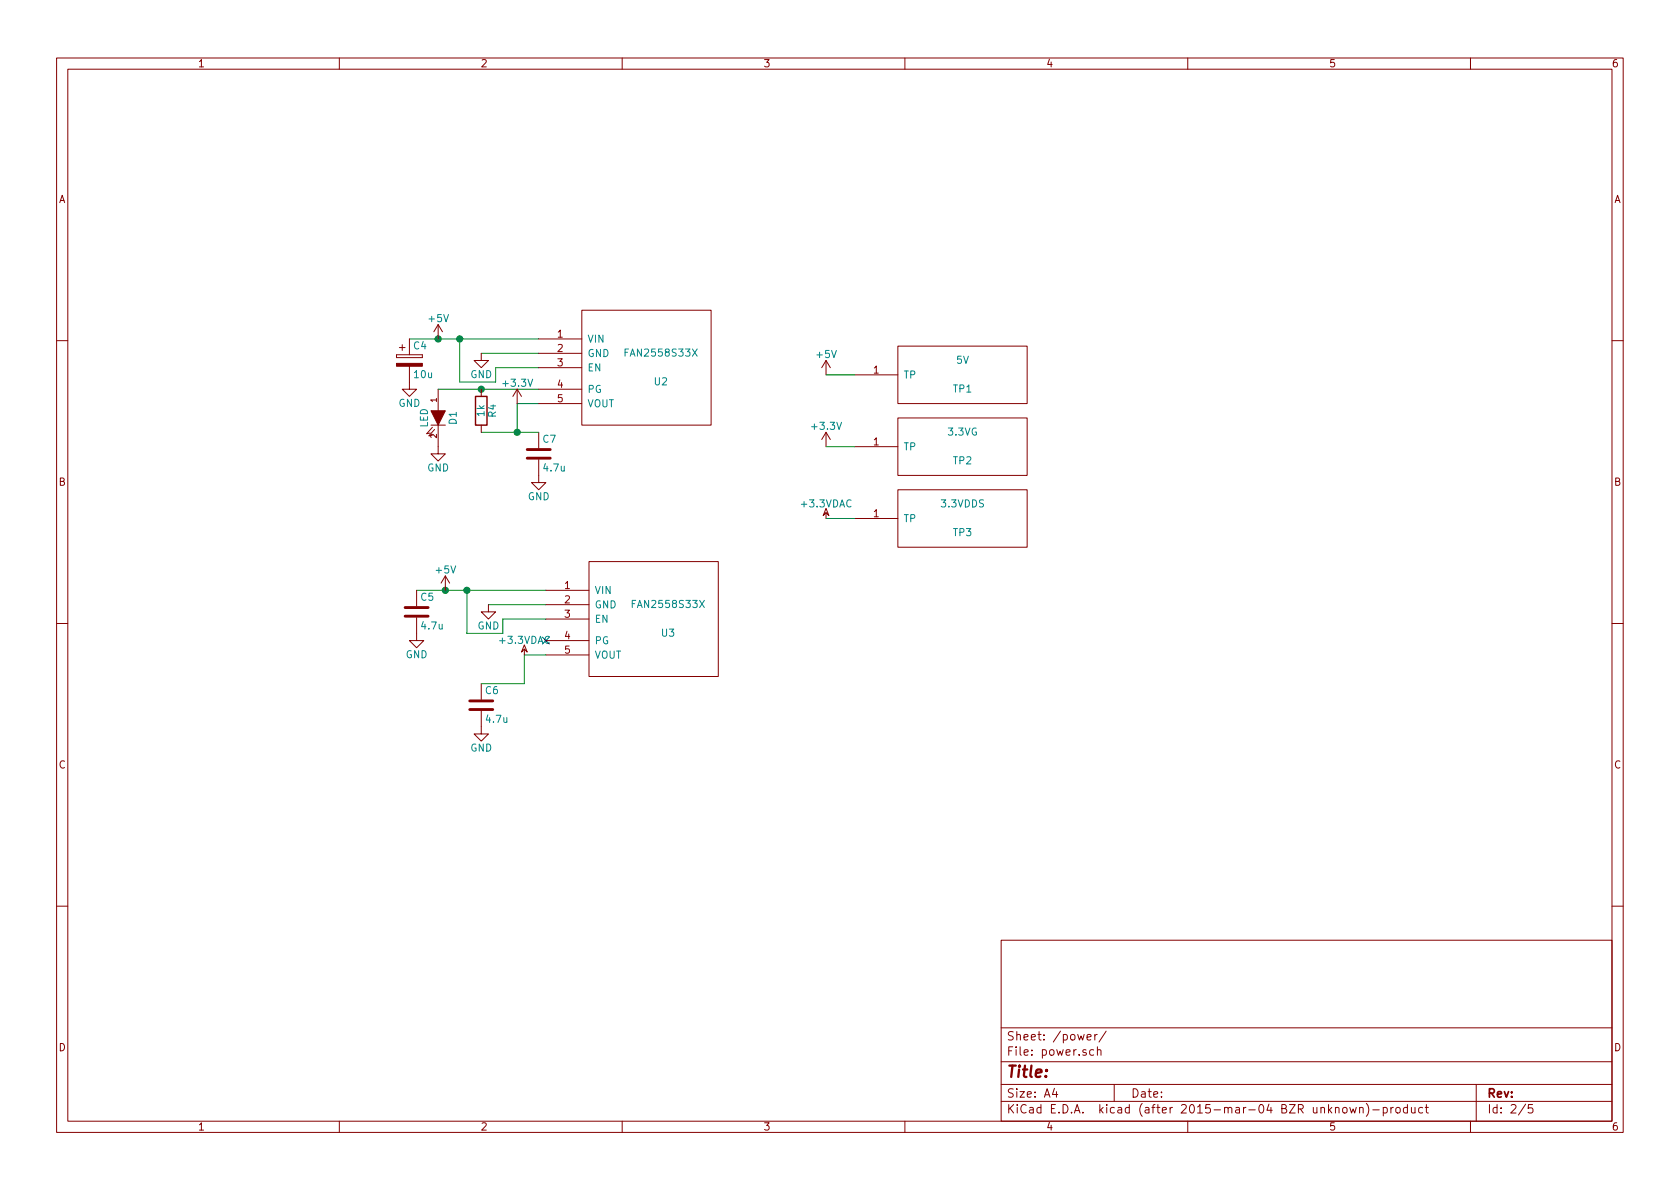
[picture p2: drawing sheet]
EESchema Schematic File Version 2
LIBS:power
LIBS:device
LIBS:transistors
LIBS:conn
LIBS:linear
LIBS:regul
LIBS:74xx
LIBS:cmos4000
LIBS:adc-dac
LIBS:memory
LIBS:xilinx
LIBS:special
LIBS:microcontrollers
LIBS:dsp
LIBS:microchip
LIBS:analog_switches
LIBS:motorola
LIBS:texas
LIBS:intel
LIBS:audio
LIBS:interface
LIBS:digital-audio
LIBS:philips
LIBS:display
LIBS:cypress
LIBS:siliconi
LIBS:opto
LIBS:atmel
LIBS:contrib
LIBS:valves
LIBS:bce
EELAYER 25 0
EELAYER END
$Descr A4 11693 8268
encoding utf-8
Sheet 2 5
Title ""
Date ""
Rev ""
Comp ""
Comment1 ""
Comment2 ""
Comment3 ""
Comment4 ""
$EndDescr
$Comp
L GND #PWR011
U 1 1
P 3750 3300
F 0 "#PWR011" H 3750 3050 50  0001 C CNN
F 1 "GND" H 3750 3150 50  0000 C CNN
F 2 "" H 3750 3300 60  0000 C CNN
F 3 "" H 3750 3300 60  0000 C CNN
	1    3750 3300
	1    0    0    -1  
$EndComp
Connection ~ 3600 3000
$Comp
L C C7
U 1 1
P 3750 3150
F 0 "C7" H 3775 3250 50  0000 L CNN
F 1 "4.7u" H 3775 3050 50  0000 L CNN
F 2 "Capacitors_SMD:C_0603" H 3788 3000 30  0001 C CNN
F 3 "" H 3750 3150 60  0000 C CNN
	1    3750 3150
	1    0    0    -1  
$EndComp
$Comp
L GND #PWR012
U 1 1
P 2850 2650
F 0 "#PWR012" H 2850 2400 50  0001 C CNN
F 1 "GND" H 2850 2500 50  0000 C CNN
F 2 "" H 2850 2650 60  0000 C CNN
F 3 "" H 2850 2650 60  0000 C CNN
	1    2850 2650
	1    0    0    -1  
$EndComp
Wire Wire Line
	3350 2450 3750 2450
$Comp
L GND #PWR013
U 1 1
P 3050 3100
F 0 "#PWR013" H 3050 2850 50  0001 C CNN
F 1 "GND" H 3050 2950 50  0000 C CNN
F 2 "" H 3050 3100 60  0000 C CNN
F 3 "" H 3050 3100 60  0000 C CNN
	1    3050 3100
	1    0    0    -1  
$EndComp
Connection ~ 3350 2700
$Comp
L LED D1
U 1 1
P 3050 2900
F 0 "D1" H 3050 3000 50  0000 C CNN
F 1 "LED" H 3050 2800 50  0000 C CNN
F 2 "LEDs:LED-0603" H 3050 2900 60  0001 C CNN
F 3 "" H 3050 2900 60  0000 C CNN
	1    3050 2900
	0    1    1    0   
$EndComp
Wire Wire Line
	3600 3000 3600 2800
Wire Wire Line
	3350 3000 3750 3000
Wire Wire Line
	3050 2700 3750 2700
$Comp
L R R4
U 1 1
P 3350 2850
F 0 "R4" V 3430 2850 50  0000 C CNN
F 1 "1k" V 3350 2850 50  0000 C CNN
F 2 "Resistors_SMD:R_0402" V 3280 2850 30  0001 C CNN
F 3 "" H 3350 2850 30  0000 C CNN
	1    3350 2850
	1    0    0    -1  
$EndComp
Wire Wire Line
	3600 2800 3750 2800
$Comp
L +3.3V #PWR014
U 1 1
P 3600 2800
F 0 "#PWR014" H 3600 2650 50  0001 C CNN
F 1 "+3.3V" H 3600 2940 50  0000 C CNN
F 2 "" H 3600 2800 60  0000 C CNN
F 3 "" H 3600 2800 60  0000 C CNN
	1    3600 2800
	1    0    0    -1  
$EndComp
$Comp
L GND #PWR015
U 1 1
P 3350 2450
F 0 "#PWR015" H 3350 2200 50  0001 C CNN
F 1 "GND" H 3350 2300 50  0000 C CNN
F 2 "" H 3350 2450 60  0000 C CNN
F 3 "" H 3350 2450 60  0000 C CNN
	1    3350 2450
	1    0    0    -1  
$EndComp
Wire Wire Line
	3450 2650 3200 2650
Wire Wire Line
	3450 2550 3450 2650
Wire Wire Line
	3750 2550 3450 2550
Connection ~ 3200 2350
Connection ~ 3050 2350
Wire Wire Line
	2850 2350 3750 2350
$Comp
L +5V #PWR016
U 1 1
P 3050 2350
F 0 "#PWR016" H 3050 2200 50  0001 C CNN
F 1 "+5V" H 3050 2490 50  0000 C CNN
F 2 "" H 3050 2350 60  0000 C CNN
F 3 "" H 3050 2350 60  0000 C CNN
	1    3050 2350
	1    0    0    -1  
$EndComp
$Comp
L CP C4
U 1 1
P 2850 2500
F 0 "C4" H 2875 2600 50  0000 L CNN
F 1 "10u" H 2875 2400 50  0000 L CNN
F 2 "Capacitors_Tantalum_SMD:TantalC_SizeA_EIA-3216_Reflow" H 2888 2350 30  0001 C CNN
F 3 "" H 2850 2500 60  0000 C CNN
	1    2850 2500
	1    0    0    -1  
$EndComp
$Comp
L FAN2558S33X U2
U 1 1
P 4500 2550
F 0 "U2" H 4600 2450 50  0000 C CNN
F 1 "FAN2558S33X" H 4600 2650 50  0000 C CNN
F 2 "Housings_SOT-23_SOT-143_TSOT-6:SOT-23-5" H 4500 2200 50  0001 C CNN
F 3 "DOCUMENTATION" H 4500 2850 50  0001 C CNN
	1    4500 2550
	1    0    0    -1  
$EndComp
$Comp
L GND #PWR017
U 1 1
P 3350 5050
F 0 "#PWR017" H 3350 4800 50  0001 C CNN
F 1 "GND" H 3350 4900 50  0000 C CNN
F 2 "" H 3350 5050 60  0000 C CNN
F 3 "" H 3350 5050 60  0000 C CNN
	1    3350 5050
	1    0    0    -1  
$EndComp
$Comp
L C C6
U 1 1
P 3350 4900
F 0 "C6" H 3375 5000 50  0000 L CNN
F 1 "4.7u" H 3375 4800 50  0000 L CNN
F 2 "Capacitors_SMD:C_0603" H 3388 4750 30  0001 C CNN
F 3 "" H 3350 4900 60  0000 C CNN
	1    3350 4900
	1    0    0    -1  
$EndComp
$Comp
L GND #PWR018
U 1 1
P 2900 4400
F 0 "#PWR018" H 2900 4150 50  0001 C CNN
F 1 "GND" H 2900 4250 50  0000 C CNN
F 2 "" H 2900 4400 60  0000 C CNN
F 3 "" H 2900 4400 60  0000 C CNN
	1    2900 4400
	1    0    0    -1  
$EndComp
Wire Wire Line
	3400 4200 3800 4200
Wire Wire Line
	3650 4750 3650 4550
Wire Wire Line
	3650 4750 3350 4750
Wire Wire Line
	3650 4550 3800 4550
$Comp
L GND #PWR019
U 1 1
P 3400 4200
F 0 "#PWR019" H 3400 3950 50  0001 C CNN
F 1 "GND" H 3400 4050 50  0000 C CNN
F 2 "" H 3400 4200 60  0000 C CNN
F 3 "" H 3400 4200 60  0000 C CNN
	1    3400 4200
	1    0    0    -1  
$EndComp
Wire Wire Line
	3500 4400 3250 4400
Wire Wire Line
	3500 4300 3500 4400
Wire Wire Line
	3800 4300 3500 4300
Connection ~ 3250 4100
Connection ~ 3100 4100
Wire Wire Line
	2900 4100 3800 4100
$Comp
L +5V #PWR020
U 1 1
P 3100 4100
F 0 "#PWR020" H 3100 3950 50  0001 C CNN
F 1 "+5V" H 3100 4240 50  0000 C CNN
F 2 "" H 3100 4100 60  0000 C CNN
F 3 "" H 3100 4100 60  0000 C CNN
	1    3100 4100
	1    0    0    -1  
$EndComp
$Comp
L FAN2558S33X U3
U 1 1
P 4550 4300
F 0 "U3" H 4650 4200 50  0000 C CNN
F 1 "FAN2558S33X" H 4650 4400 50  0000 C CNN
F 2 "Housings_SOT-23_SOT-143_TSOT-6:SOT-23-5" H 4550 3950 50  0001 C CNN
F 3 "DOCUMENTATION" H 4550 4600 50  0001 C CNN
	1    4550 4300
	1    0    0    -1  
$EndComp
$Comp
L TP TP1
U 1 1
P 6700 2600
F 0 "TP1" H 6700 2500 50  0000 C CNN
F 1 "5V" H 6700 2700 50  0000 C CNN
F 2 "bce:TP" H 6450 2450 50  0001 C CNN
F 3 "DOCUMENTATION" H 6700 2600 50  0001 C CNN
	1    6700 2600
	1    0    0    -1  
$EndComp
$Comp
L TP TP2
U 1 1
P 6700 3100
F 0 "TP2" H 6700 3000 50  0000 C CNN
F 1 "3.3VG" H 6700 3200 50  0000 C CNN
F 2 "bce:TP" H 6450 2950 50  0001 C CNN
F 3 "DOCUMENTATION" H 6700 3100 50  0001 C CNN
	1    6700 3100
	1    0    0    -1  
$EndComp
$Comp
L TP TP3
U 1 1
P 6700 3600
F 0 "TP3" H 6700 3500 50  0000 C CNN
F 1 "3.3VDDS" H 6700 3700 50  0000 C CNN
F 2 "bce:TP" H 6450 3450 50  0001 C CNN
F 3 "DOCUMENTATION" H 6700 3600 50  0001 C CNN
	1    6700 3600
	1    0    0    -1  
$EndComp
$Comp
L +5V #PWR021
U 1 1
P 5750 2600
F 0 "#PWR021" H 5750 2450 50  0001 C CNN
F 1 "+5V" H 5750 2740 50  0000 C CNN
F 2 "" H 5750 2600 60  0000 C CNN
F 3 "" H 5750 2600 60  0000 C CNN
	1    5750 2600
	1    0    0    -1  
$EndComp
$Comp
L +3.3V #PWR022
U 1 1
P 5750 3100
F 0 "#PWR022" H 5750 2950 50  0001 C CNN
F 1 "+3.3V" H 5750 3240 50  0000 C CNN
F 2 "" H 5750 3100 60  0000 C CNN
F 3 "" H 5750 3100 60  0000 C CNN
	1    5750 3100
	1    0    0    -1  
$EndComp
$Comp
L +3.3VDAC #PWR023
U 1 1
P 5750 3600
F 0 "#PWR023" H 5900 3550 50  0001 C CNN
F 1 "+3.3VDAC" H 5750 3700 50  0000 C CNN
F 2 "" H 5750 3600 60  0000 C CNN
F 3 "" H 5750 3600 60  0000 C CNN
	1    5750 3600
	1    0    0    -1  
$EndComp
Wire Wire Line
	5750 3600 5950 3600
Wire Wire Line
	5750 3100 5950 3100
Wire Wire Line
	5750 2600 5950 2600
$Comp
L +3.3VDAC #PWR024
U 1 1
P 3650 4550
F 0 "#PWR024" H 3800 4500 50  0001 C CNN
F 1 "+3.3VDAC" H 3650 4650 50  0000 C CNN
F 2 "" H 3650 4550 60  0000 C CNN
F 3 "" H 3650 4550 60  0000 C CNN
	1    3650 4550
	1    0    0    -1  
$EndComp
$Comp
L C C5
U 1 1
P 2900 4250
F 0 "C5" H 2925 4350 50  0000 L CNN
F 1 "4.7u" H 2925 4150 50  0000 L CNN
F 2 "Capacitors_SMD:C_0603" H 2938 4100 30  0001 C CNN
F 3 "" H 2900 4250 60  0000 C CNN
	1    2900 4250
	1    0    0    -1  
$EndComp
NoConn ~ 3800 4450
Wire Wire Line
	3200 2650 3200 2350
Wire Wire Line
	3250 4400 3250 4100
$EndSCHEMATC
